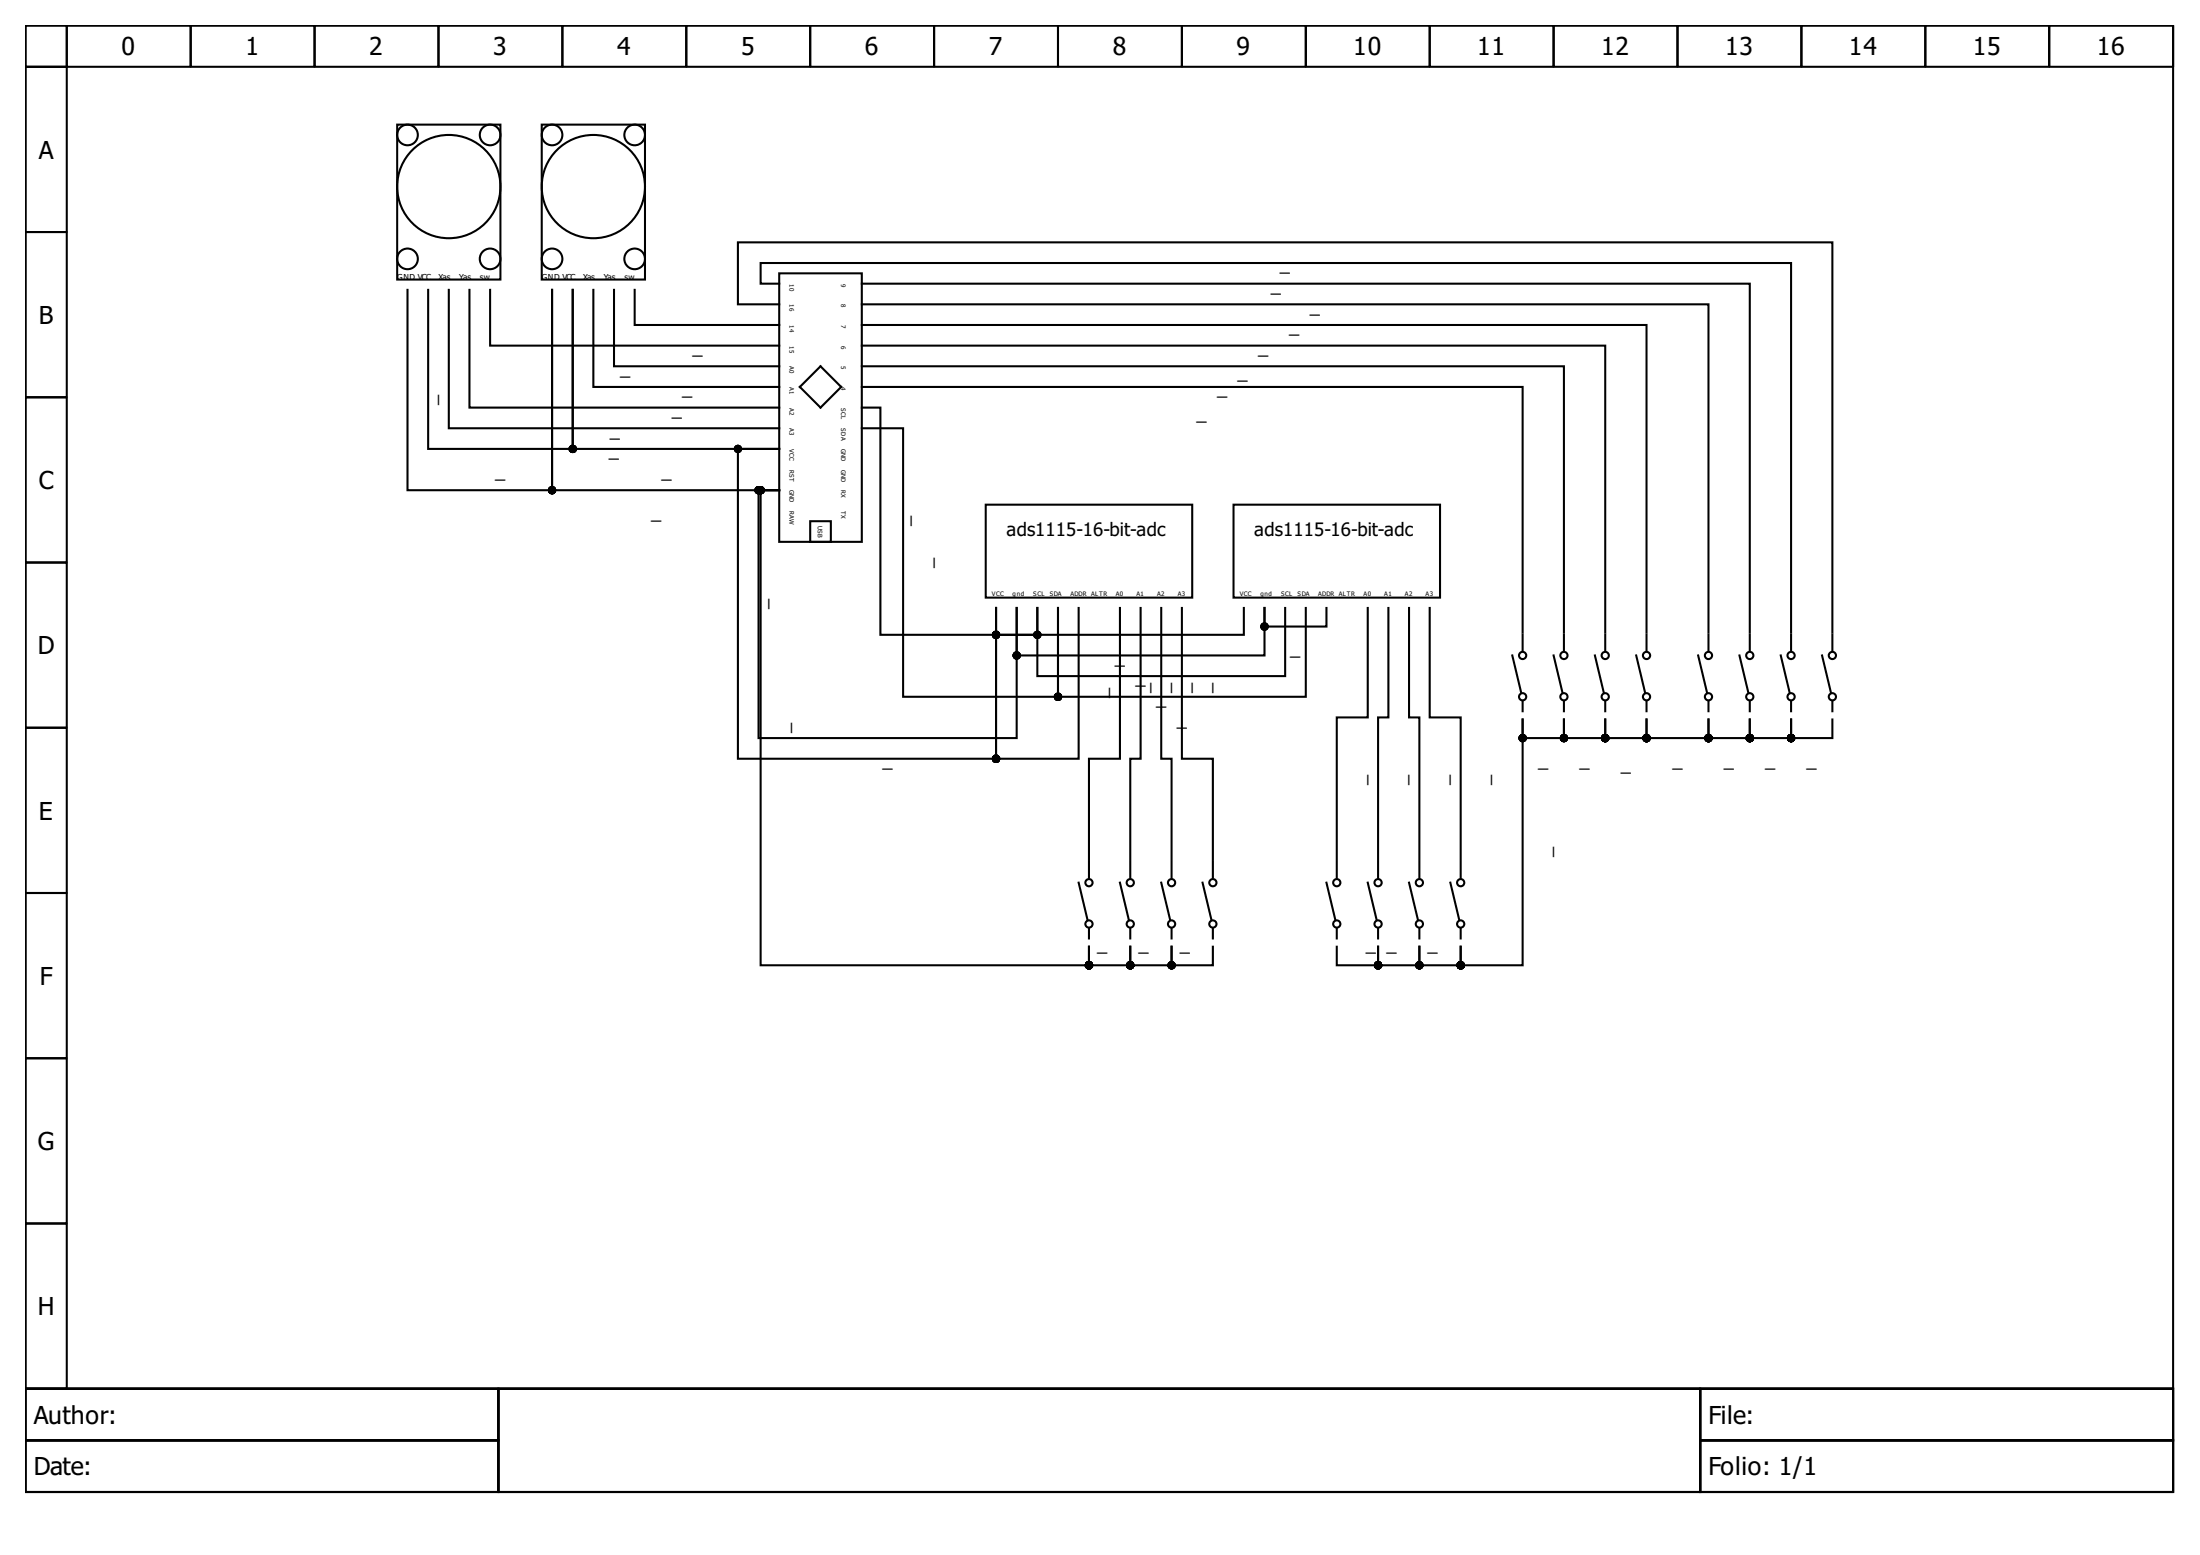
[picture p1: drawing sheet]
<svg xmlns="http://www.w3.org/2000/svg" width="297mm" height="210mm" viewBox="0 0 297 210" stroke-linecap="round" stroke-linejoin="round" font-family="sans-serif">
<g fill="none" stroke="#000" stroke-width=".28">
<path d="M3.4 3.4h290v184.1h-290zM3.4 3.4h5.6v5.6h-5.6zM3.4 9h5.6v22.3h-5.6zM9 3.4h16.7v5.6h-16.7zM25.7 3.4h16.8v5.6h-16.8zM42.5 3.4h16.7v5.6h-16.7zM53.6 16.8h14v20.9h-14zM59.2 3.4h16.7v5.6h-16.7zM73.1 16.8h14v20.9h-14zM75.9 3.4h16.8v5.6h-16.8zM92.7 3.4h16.7v5.6h-16.7zM109.4 3.4h16.7v5.6h-16.7z"/>
<path d="M126.1 3.4h16.7v5.6h-16.7zM142.8 3.4h16.8v5.6h-16.8zM159.6 3.4h16.7v5.6h-16.7zM176.3 3.4h16.7v5.6h-16.7zM193 3.4h16.8v5.6h-16.8zM209.8 3.4h16.7v5.6h-16.7zM226.5 3.4h16.7v5.6h-16.7zM243.2 3.4h16.8v5.6h-16.8zM260 3.4h16.7v5.6h-16.7zM276.7 3.4h16.7v5.6h-16.7zM3.4 31.3h5.6v22.3h-5.6zM55 39.1v27.1h19.5v-27.1v27.1h30.7"/>
<path d="M57.8 39.1v21.5h19.5v-21.5v21.5h27.9h-5.6v41.8h34.9v-20.3M60.6 39.1v18.7h44.6M63.4 39.1v15.9h41.8M66.2 39.1v7.6h39M80.1 39.1v13.1h25.1M82.9 39.1v10.3h22.3M85.7 39.1v4.8h19.5M105.2 38.3h-2.5v-2.8h139.1v49.9M105.2 36.9h11.2v36.2h-11.2zM116.4 38.3h119.9v47.1M3.4 53.6h5.6v22.3h-5.6zM105.2 41.1h-5.6v-8.4h147.8v52.7"/>
<path d="M108 52.2l2.8-2.8 2.8 2.8-2.8 2.8zM116.4 55h2.5v30.7h21.2v-3.6v9.2h33.4v-9.2M116.4 57.8h5.5v36.3h20.9v-12v12h33.5v-12M116.4 52.2h89.2v33.2M116.4 49.4h94.8v36M116.4 46.7h100.3v38.7M116.4 43.9h105.9v41.5M116.4 41.1h114.3v44.3M3.4 75.9h5.6v22.3h-5.6zM105.2 66.2h-2.8v33.4h34.9v-17.5v6.4h33.4v-6.4v2.5h8.4v-2.5M105.2 66.2h-2.5v64.1h44.3v-2.5v2.5h5.6v-2.5v2.5h5.6v-2.5v2.5h5.6v-2.5M109.4 70.4h2.8v2.7h-2.8z"/>
<path d="M133.1 68.1h27.9v12.6h-27.9zM166.5 68.1h27.9v12.6h-27.9zM3.4 98.2h5.6v22.3h-5.6zM134.5 82.1v3.6h33.4v-3.6M134.5 82.1v20.3h11.1v-20.3M151.2 82.1v20.3h-4.2v13.7M154 82.1v20.3h-1.4v13.7M156.8 82.1v20.3h1.4v13.7M159.6 82.1v20.3h4.2v13.7M184.7 82.1v14.7h-4.2v19.3M187.5 82.1v14.7h-1.4v19.3M190.2 82.1v14.7h1.4v19.3"/>
<path d="M193 82.1v14.7h4.2v19.3M204.2 88.5l1.2 5M205.6 85.7v2.1M205.6 94.6v1.4M209.8 88.5l1.2 5M211.2 85.7v2.1M211.2 94.6v1.4M215.3 88.5l1.2 5M216.7 85.7v2.1M216.7 94.6v1.4M220.9 88.5l1.2 5M222.3 85.7v2.1"/>
<path d="M222.3 94.6v1.4M229.3 88.5l1.2 5M230.7 85.7v2.1M230.7 94.6v1.4M234.9 88.5l1.2 5M236.3 85.7v2.1M236.3 94.6v1.4M240.4 88.5l1.2 5M241.8 85.7v2.1M241.8 94.6v1.4M246 88.5l1.2 5M247.4 97.1v2.5h-5.6v-2.5v2.5h-5.5v-2.5v2.5h-5.6v-2.5v2.5h-8.4v-2.5v2.5h-5.6v-2.5v2.5h-5.5v-2.5v2.5h-5.6v-2.5v33.2h-8.4v-2.5v2.5h-5.6v-2.5v2.5h-5.5v-2.5v2.5h-5.6v-2.5"/>
<path d="M247.4 85.7v2.1M247.4 94.6v1.4M145.6 119.1l1.2 5.1M147 116.4v2.1M151.2 119.1l1.2 5.1M152.6 116.4v2.1M156.8 119.1l1.2 5.1M158.2 116.4v2.1M162.4 119.1l1.2 5.1M163.8 116.4v2.1M179.1 119.1l1.2 5.1M180.5 116.4v2.1"/>
<path d="M184.7 119.1l1.2 5.1M186.1 116.4v2.1M190.2 119.1l1.2 5.1M191.6 116.4v2.1M195.8 119.1l1.2 5.1M197.2 116.4v2.1M3.4 120.5h5.6v22.3h-5.6zM147 125.3v1.4M152.6 125.3v1.4M158.2 125.3v1.4M163.8 125.3v1.4M180.5 125.3v1.4"/>
<path d="M186.1 125.3v1.4M191.6 125.3v1.4M197.2 125.3v1.4M3.4 142.8h5.6v22.4h-5.6zM3.4 165.2h5.6v22.3h-5.6zM3.4 187.5h290v13.9h-290zM3.4 187.5h63.9v6.9h-63.9zM3.4 194.4h63.9v7h-63.9zM67.3 187.5h162.3v13.9h-162.3zM229.6 187.5h63.8v6.9h-63.8zM229.6 194.4h63.8v7h-63.8z"/>
<circle cx="55" cy="18.2" r="1.39"/>
<circle cx="66.2" cy="18.2" r="1.39"/>
<circle cx="74.5" cy="18.2" r="1.39"/>
<circle cx="85.7" cy="18.2" r="1.39"/>
<circle cx="55" cy="34.9" r="1.39"/>
<circle cx="60.6" cy="25.2" r="7"/>
<circle cx="66.2" cy="34.9" r="1.39"/>
<circle cx="74.5" cy="34.9" r="1.39"/>
<circle cx="80.1" cy="25.2" r="7"/>
<circle cx="85.7" cy="34.9" r="1.39"/>
<circle cx="205.6" cy="94.1" r=".49"/>
<circle cx="205.6" cy="88.5" r=".49"/>
<circle cx="211.2" cy="88.5" r=".49"/>
<circle cx="211.2" cy="94.1" r=".49"/>
<circle cx="216.7" cy="94.1" r=".49"/>
<circle cx="216.7" cy="88.5" r=".49"/>
<circle cx="222.3" cy="88.5" r=".49"/>
<circle cx="222.3" cy="94.1" r=".49"/>
<circle cx="230.7" cy="94.1" r=".49"/>
<circle cx="230.7" cy="88.5" r=".49"/>
<circle cx="236.3" cy="94.1" r=".49"/>
<circle cx="236.3" cy="88.5" r=".49"/>
<circle cx="241.8" cy="94.1" r=".49"/>
<circle cx="241.8" cy="88.5" r=".49"/>
<circle cx="247.4" cy="94.1" r=".49"/>
<circle cx="247.4" cy="88.5" r=".49"/>
<circle cx="147" cy="119.1" r=".49"/>
<circle cx="152.6" cy="119.1" r=".49"/>
<circle cx="158.2" cy="119.1" r=".49"/>
<circle cx="163.8" cy="119.1" r=".49"/>
<circle cx="180.5" cy="119.1" r=".49"/>
<circle cx="186.1" cy="119.1" r=".49"/>
<circle cx="191.6" cy="119.1" r=".49"/>
<circle cx="197.2" cy="119.1" r=".49"/>
<circle cx="147" cy="124.7" r=".49"/>
<circle cx="152.6" cy="124.7" r=".49"/>
<circle cx="158.2" cy="124.7" r=".49"/>
<circle cx="163.8" cy="124.7" r=".49"/>
<circle cx="180.5" cy="124.7" r=".49"/>
<circle cx="186.1" cy="124.7" r=".49"/>
<circle cx="191.6" cy="124.7" r=".49"/>
<circle cx="197.2" cy="124.7" r=".49"/>
</g>
<g fill="#000" stroke="#000" stroke-width=".28">
<circle cx="74.5" cy="66.2" r=".42"/>
<circle cx="77.3" cy="60.6" r=".42"/>
<circle cx="99.6" cy="60.6" r=".42"/>
<circle cx="102.4" cy="66.2" r=".42"/>
<circle cx="102.7" cy="66.2" r=".42"/>
<circle cx="134.5" cy="85.7" r=".42"/>
<circle cx="137.3" cy="88.5" r=".42"/>
<circle cx="140.1" cy="85.7" r=".42"/>
<circle cx="142.8" cy="94.1" r=".42"/>
<circle cx="170.7" cy="84.6" r=".42"/>
<circle cx="205.6" cy="99.6" r=".42"/>
<circle cx="211.2" cy="99.6" r=".42"/>
<circle cx="216.7" cy="99.6" r=".42"/>
<circle cx="222.3" cy="99.6" r=".42"/>
<circle cx="230.7" cy="99.6" r=".42"/>
<circle cx="236.3" cy="99.6" r=".42"/>
<circle cx="241.8" cy="99.6" r=".42"/>
<circle cx="134.5" cy="102.4" r=".42"/>
<circle cx="147" cy="130.3" r=".42"/>
<circle cx="152.6" cy="130.3" r=".42"/>
<circle cx="158.2" cy="130.3" r=".42"/>
<circle cx="186.1" cy="130.3" r=".42"/>
<circle cx="191.6" cy="130.3" r=".42"/>
<circle cx="197.2" cy="130.3" r=".42"/>
</g>
<g font-size="3.3">
<text x="16.4" y="7.5">0</text>
<text x="33.1" y="7.5">1</text>
<text x="49.9" y="7.5">2</text>
<text x="66.6" y="7.5">3</text>
<text x="83.3" y="7.5">4</text>
<text x="100" y="7.5">5</text>
<text x="116.8" y="7.5">6</text>
<text x="133.5" y="7.5">7</text>
<text x="150.2" y="7.5">8</text>
<text x="167" y="7.5">9</text>
<text x="182.7" y="7.5">10</text>
<text x="199.4" y="7.5">11</text>
<text x="216.2" y="7.5">12</text>
<text x="232.9" y="7.5">13</text>
<text x="249.6" y="7.5">14</text>
<text x="266.4" y="7.5">15</text>
<text x="283.1" y="7.5">16</text>
<text x="5.3" y="21.4">A</text>
<text x="5.3" y="43.7">B</text>
<text x="5.3" y="66">C</text>
<text x="5.1" y="88.3">D</text>
<text x="5.3" y="110.6">E</text>
<text x="5.4" y="132.9">F</text>
<text x="5.1" y="155.3">G</text>
<text x="5.1" y="177.6">H</text>
<text x="4.6" y="192.2">Author:</text>
<text x="230.7" y="192.2">File:</text>
<text x="4.6" y="199.2">Date:</text>
<text x="230.7" y="199.2">Folio: 1/1</text>
</g>
<g font-size="2.5">
<text x="171.6" y="39.4">_</text>
<text x="172.8" y="36.6">_</text>
<text x="93.5" y="47.8">_</text>
<text x="169.9" y="47.8">_</text>
<text x="174.1" y="45">_</text>
<text x="176.9" y="42.2">_</text>
<text x="83.7" y="50.6">_</text>
<text x="92.1" y="53.3">_</text>
<text x="164.3" y="53.3">_</text>
<text x="167.1" y="51.1">_</text>
<text x="58.9" y="54.6" transform="rotate(-90 58.9 54.6)">_</text>
<text x="82.3" y="58.9">_</text>
<text x="90.7" y="56.1">_</text>
<text x="161.5" y="56.7">_</text>
<text x="66.9" y="64.5">_</text>
<text x="82.2" y="61.7">_</text>
<text x="89.3" y="64.5">_</text>
<text x="87.9" y="70.1">_</text>
<text x="122.8" y="71.1" transform="rotate(-90 122.8 71.1)">_</text>
<text x="125.8" y="76.6" transform="rotate(-90 125.8 76.6)">_</text>
<text x="135.9" y="72.3">ads1115-16-bit-adc</text>
<text x="169.3" y="72.3">ads1115-16-bit-adc</text>
<text x="103.5" y="82.2" transform="rotate(-90 103.5 82.2)">_</text>
<text x="150.5" y="89.6">_</text>
<text x="174.2" y="88.5">_</text>
<text x="149.5" y="94.2" transform="rotate(-90 149.5 94.2)">_</text>
<text x="153.3" y="92.4">_</text>
<text x="155.1" y="93.5" transform="rotate(-90 155.1 93.5)">_</text>
<text x="156.1" y="95.2">_</text>
<text x="157.9" y="93.5" transform="rotate(-90 157.9 93.5)">_</text>
<text x="160.7" y="93.5" transform="rotate(-90 160.7 93.5)">_</text>
<text x="163.5" y="93.5" transform="rotate(-90 163.5 93.5)">_</text>
<text x="106.6" y="98.9" transform="rotate(-90 106.6 98.9)">_</text>
<text x="158.9" y="98">_</text>
<text x="119.1" y="103.5">_</text>
<text x="184.4" y="105.9" transform="rotate(-90 184.4 105.9)">_</text>
<text x="190" y="105.9" transform="rotate(-90 190 105.9)">_</text>
<text x="195.5" y="105.9" transform="rotate(-90 195.5 105.9)">_</text>
<text x="201.1" y="105.9" transform="rotate(-90 201.1 105.9)">_</text>
<text x="207.7" y="103.5">_</text>
<text x="213.2" y="103.5">_</text>
<text x="218.8" y="104.1">_</text>
<text x="225.8" y="103.5">_</text>
<text x="232.8" y="103.5">_</text>
<text x="238.3" y="103.5">_</text>
<text x="243.9" y="103.5">_</text>
<text x="209.5" y="115.7" transform="rotate(-90 209.5 115.7)">_</text>
<text x="148.1" y="128.3">_</text>
<text x="153.7" y="128.3">_</text>
<text x="159.3" y="128.3">_</text>
<text x="184.4" y="128.3">_</text>
<text x="187.2" y="128.3">_</text>
<text x="192.8" y="128.3">_</text>
</g>
<g font-size="1.1">
<text x="53.6" y="37.7">GND VCC</text>
<text x="59.2" y="37.7">Xas</text>
<text x="62" y="37.7">Yas</text>
<text x="64.8" y="37.7">sw</text>
<text x="73.1" y="37.7">GND VCC</text>
<text x="78.7" y="37.7">Xas</text>
<text x="81.5" y="37.7">Yas</text>
<text x="84.3" y="37.7">sw</text>
</g>
<g font-size=".8">
<text x="106.6" y="38.3" transform="rotate(90 106.6 38.3)">10</text>
<text x="106.6" y="41.1" transform="rotate(90 106.6 41.1)">16</text>
<text x="113.6" y="38.3" transform="rotate(90 113.6 38.3)">9</text>
<text x="113.6" y="41.1" transform="rotate(90 113.6 41.1)">8</text>
<text x="106.6" y="43.9" transform="rotate(90 106.6 43.9)">14</text>
<text x="106.6" y="46.7" transform="rotate(90 106.6 46.7)">15</text>
<text x="113.6" y="43.9" transform="rotate(90 113.6 43.9)">7</text>
<text x="113.6" y="46.7" transform="rotate(90 113.6 46.7)">6</text>
<text x="106.6" y="49.4" transform="rotate(90 106.6 49.4)">A0</text>
<text x="106.6" y="52.2" transform="rotate(90 106.6 52.2)">A1</text>
<text x="113.6" y="49.4" transform="rotate(90 113.6 49.4)">5</text>
<text x="113.6" y="52.2" transform="rotate(90 113.6 52.2)">4</text>
<text x="106.6" y="55" transform="rotate(90 106.6 55)">A2</text>
<text x="106.6" y="57.8" transform="rotate(90 106.6 57.8)">A3</text>
<text x="113.6" y="55" transform="rotate(90 113.6 55)">SCL</text>
<text x="113.6" y="57.8" transform="rotate(90 113.6 57.8)">SDA</text>
<text x="106.6" y="60.6" transform="rotate(90 106.6 60.6)">VCC</text>
<text x="106.6" y="63.4" transform="rotate(90 106.6 63.4)">RST</text>
<text x="113.6" y="60.6" transform="rotate(90 113.6 60.6)">GND</text>
<text x="113.6" y="63.4" transform="rotate(90 113.6 63.4)">GND</text>
<text x="106.6" y="66.2" transform="rotate(90 106.6 66.2)">GND</text>
<text x="106.6" y="69" transform="rotate(90 106.6 69)">RAW</text>
<text x="110.4" y="71" transform="rotate(90 110.4 71)">USB</text>
<text x="113.6" y="66.2" transform="rotate(90 113.6 66.2)">RX</text>
<text x="113.6" y="69" transform="rotate(90 113.6 69)">TX</text>
<text x="133.9" y="80.4">VCC</text>
<text x="136.7" y="80.4">gnd</text>
<text x="139.5" y="80.4">SCL</text>
<text x="141.7" y="80.4">SDA</text>
<text x="144.5" y="80.4">ADDR ALTR</text>
<text x="150.7" y="80.4">A0</text>
<text x="153.4" y="80.4">A1</text>
<text x="156.2" y="80.4">A2</text>
<text x="159" y="80.4">A3</text>
<text x="167.4" y="80.4">VCC</text>
<text x="170.2" y="80.4">gnd</text>
<text x="173" y="80.4">SCL</text>
<text x="175.2" y="80.4">SDA</text>
<text x="178" y="80.4">ADDR ALTR</text>
<text x="184.1" y="80.4">A0</text>
<text x="186.9" y="80.4">A1</text>
<text x="189.7" y="80.4">A2</text>
<text x="192.5" y="80.4">A3</text>
</g>
</svg>
